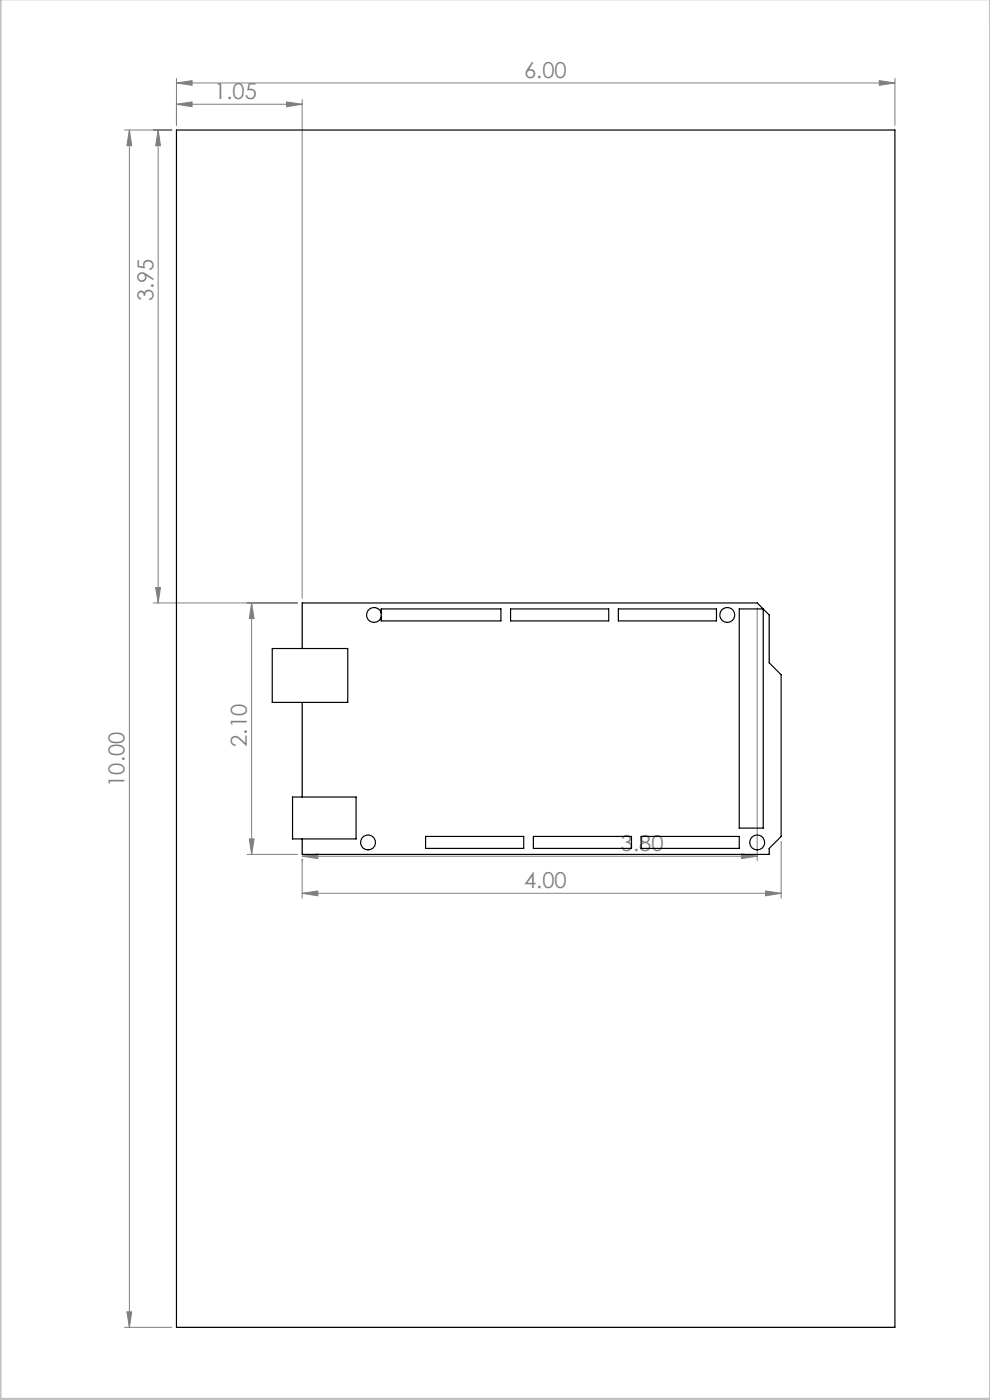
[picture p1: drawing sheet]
<svg xmlns="http://www.w3.org/2000/svg" width="210mm" height="297mm" viewBox="0 0 210 297" stroke-linecap="round" stroke-linejoin="round" font-family="sans-serif">
<g fill="none" stroke="#808080" stroke-width=".21">
<path d="M37.4 17.6l3.3-.5v1zM37.4 16.6v10M37.4 17.6h152.4M186.5 17.1l3.3 .5-3.3 .5zM189.8 16.6v10M26.4 27.6h10M27.4 27.6l.5 3.3h-1zM27.4 27.6v254M33.5 27.6l.5 3.3h-1zM33.5 27.6v100.3M37.4 22.1l3.3-.5v1zM37.4 22.1h26.7"/>
<path d="M60.8 21.6l3.3 .5-3.3 .5zM64.1 21.1v105.8M32.5 127.9h30.6M33 124.6h1l-.5 3.3zM53.4 127.9l.5 3.3h-1zM53.4 127.9v53.4M160.6 128.9v53.7M52.9 178h1l-.5 3.3zM165.7 178.5v12M52.4 181.3h10.7M64.1 181.6l3.3-.5v1zM64.1 182.3v8.2"/>
<path d="M64.1 181.6h96.5M64.1 189.5l3.3-.5v1zM64.1 189.5h101.6M157.3 181.1l3.3 .5-3.3 .5zM162.4 189l3.3 .5-3.3 .5zM26.9 278.3h1l-.5 3.3zM26.4 281.6h10"/>
</g>
<path d="M.1 -.1v296.9h209.9v-296.9" fill="none" stroke="#c0c0c0" stroke-width=".5"/>
<g fill="#808080">
<path d="M186.5 17.1l3.3 .5-3.3 .5zM37.4 17.6l3.3-.5v1zM157.3 181.1l3.3 .5-3.3 .5zM64.1 181.6l3.3-.5v1z"/>
<path d="M64.1 189.5l3.3-.5v1zM162.4 189l3.3 .5-3.3 .5zM37.4 22.1l3.3-.5v1zM60.8 21.6l3.3 .5-3.3 .5z"/>
<path d="M27.4 27.6l.5 3.3h-1zM26.9 278.3h1l-.5 3.3zM53.4 127.9l.5 3.3h-1zM52.9 178h1l-.5 3.3zM33.5 27.6l.5 3.3h-1zM33 124.6h1l-.5 3.3z"/>
</g>
<g fill="none" stroke="#000" stroke-width=".25">
<path d="M37.4 27.6h152.4v254h-152.4zM57.7 137.6h16.1v11.4h-16.1zM64.1 137.6v-9.7h96.5l2.6 2.6v10.1l2.5 2.6v34.2l-2.5 2.6v1.3h-99.1v-3.3M80.9 130a1.59 1.59 0 0 0-2.5-.8 1.59 1.59 0 0 0 0 2.6 1.59 1.59 0 0 0 2.5-.9M80.9 129.2h25.4v2.5h-25.4zM108.3 129.2h20.8v2.5h-20.8zM131.2 129.2h20.8v2.5h-20.8zM156.8 129.2h5.1v46.5h-5.1zM64.1 149v20.1M62.1 169.1h13.4v8.9h-13.4zM90.3 177.4h20.8v2.6h-20.8zM113.1 177.4h20.8v2.6h-20.8z"/>
<path d="M136 177.4h20.8v2.6h-20.8z"/>
<circle cx="154.3" cy="130.5" r="1.58"/>
<circle cx="78.1" cy="178.7" r="1.58"/>
<circle cx="160.6" cy="178.7" r="1.58"/>
</g>
<g font-size="4.7" fill="#808080">
<text x="111.2" y="16.6">6.00</text>
<text x="45.5" y="21.1">1.05</text>
<text x="32.5" y="63.9" transform="rotate(-90 32.5 63.9)">3.95</text>
<text x="52.4" y="158.4" transform="rotate(-90 52.4 158.4)">2.10</text>
<text x="26.4" y="166.9" transform="rotate(-90 26.4 166.9)">10.00</text>
<text x="131.7" y="180.6">3.80</text>
<text x="111.2" y="188.5">4.00</text>
</g>
</svg>
